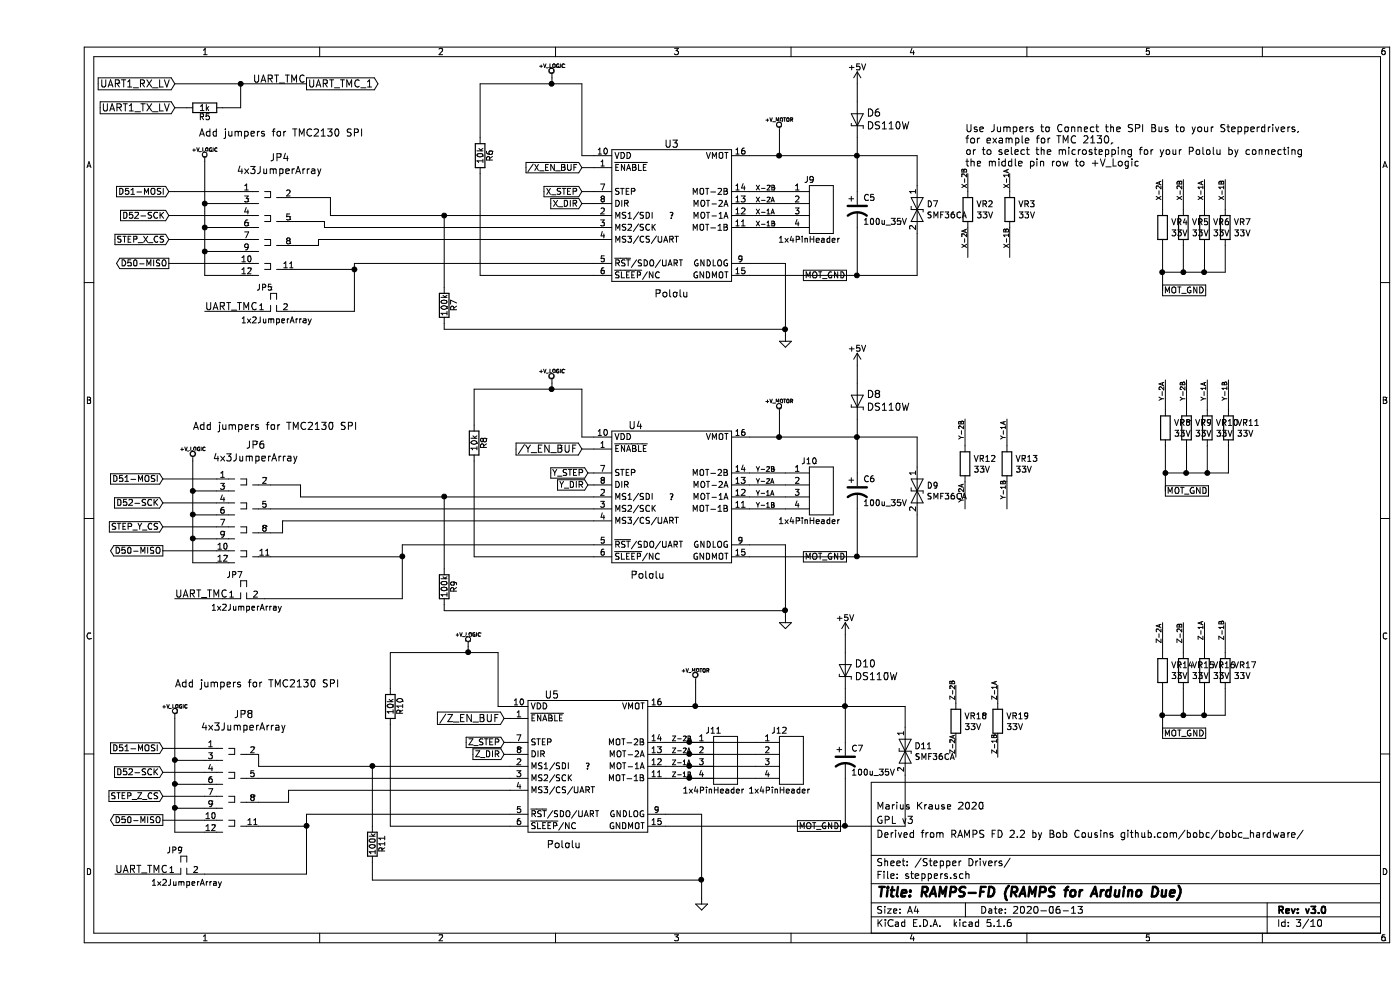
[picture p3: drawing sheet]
EESchema Schematic File Version 4
EELAYER 30 0
EELAYER END
$Descr A4 11693 8268
encoding utf-8
Sheet 3 10
Title "RAMPS-FD (RAMPS for Arduino Due)"
Date "2020-06-13"
Rev "v3.0"
Comp ""
Comment1 "Derived from RAMPS FD 2.2 by Bob Cousins github.com/bobc/bobc_hardware/"
Comment2 "GPL v3"
Comment3 "Marius Krause 2020"
Comment4 ""
$EndDescr
Wire Wire Line
	4300 700  4300 650 
Wire Wire Line
	5250 6500 5450 6500
Connection ~ 5500 5900
Connection ~ 5550 7350
Wire Wire Line
	5550 6800 5550 7350
Connection ~ 6200 3650
Wire Wire Line
	6250 4550 6250 5100
Wire Wire Line
	3400 4150 3400 4750
Connection ~ 6250 2750
Wire Wire Line
	6850 1900 6850 2300
Wire Wire Line
	6850 2300 5950 2300
Wire Wire Line
	6200 3450 6200 3650
Wire Wire Line
	5950 3650 6200 3650
Wire Wire Line
	6250 4150 5950 4150
Wire Wire Line
	6250 3950 5950 3950
Wire Wire Line
	6250 4550 5950 4550
Wire Wire Line
	5950 4050 6250 4050
Wire Wire Line
	5950 4250 6250 4250
Wire Wire Line
	4650 1700 4550 1700
Wire Wire Line
	5950 1900 6250 1900
Wire Wire Line
	5950 1700 6250 1700
Wire Wire Line
	5950 2200 6250 2200
Wire Wire Line
	6250 1600 5950 1600
Wire Wire Line
	6250 1800 5950 1800
Wire Wire Line
	6200 1100 6200 1300
Connection ~ 4300 700 
Wire Wire Line
	4550 1600 4650 1600
Wire Wire Line
	3700 2300 4650 2300
Wire Wire Line
	4650 1300 4550 1300
Wire Wire Line
	4550 1300 4550 700 
Wire Wire Line
	4550 3250 4550 3650
Wire Wire Line
	4550 3650 4650 3650
Wire Wire Line
	3650 4650 4650 4650
Wire Wire Line
	4600 3950 4650 3950
Connection ~ 4300 3250
Wire Wire Line
	4300 3250 4300 3200
Wire Wire Line
	4550 3750 4650 3750
Wire Wire Line
	4650 4050 4600 4050
Wire Wire Line
	5550 6800 5250 6800
Wire Wire Line
	5250 6900 6750 6900
Wire Wire Line
	5250 5900 5500 5900
Wire Wire Line
	5500 5700 5500 5900
Wire Wire Line
	3950 6300 3900 6300
Wire Wire Line
	3900 6000 3950 6000
Wire Wire Line
	3600 5400 3600 5450
Connection ~ 3600 5450
Wire Wire Line
	3900 6200 3950 6200
Wire Wire Line
	3950 5900 3850 5900
Wire Wire Line
	3850 5900 3850 5450
Wire Wire Line
	3850 5450 3600 5450
Wire Wire Line
	6850 1300 6850 1600
Wire Wire Line
	5950 1300 6200 1300
Connection ~ 6200 1300
Wire Wire Line
	6850 3650 6850 3950
Wire Wire Line
	6850 4650 6850 4250
Wire Wire Line
	6750 6900 6750 6500
Wire Wire Line
	6750 5900 6750 6200
Wire Wire Line
	3400 2700 3400 2750
Wire Wire Line
	3400 2750 6250 2750
Wire Wire Line
	6250 2200 6250 2750
Wire Wire Line
	6250 5100 3400 5100
Wire Wire Line
	3400 5100 3400 5050
Connection ~ 6250 5100
Wire Wire Line
	3400 2400 3400 1800
Wire Wire Line
	2800 7200 2800 7350
Wire Wire Line
	2800 6900 2800 6400
Wire Wire Line
	2800 7350 5550 7350
Wire Wire Line
	4550 1400 4650 1400
Text GLabel 3900 6000 0    60   Input ~ 0
/Z_EN_BUF
Text GLabel 4550 3750 0    60   Input ~ 0
/Y_EN_BUF
Text Label 5300 6500 0    40   ~ 0
Z-1B
Text Label 5300 6400 0    40   ~ 0
Z-1A
Text Label 5300 6300 0    40   ~ 0
Z-2A
Text Label 5300 6200 0    40   ~ 0
Z-2B
Text Label 6000 4250 0    40   ~ 0
Y-1B
Text Label 6000 4150 0    40   ~ 0
Y-1A
Text Label 6000 4050 0    40   ~ 0
Y-2A
Text Label 6000 3950 0    40   ~ 0
Y-2B
Text Label 6000 1900 0    40   ~ 0
X-1B
Text Label 6000 1800 0    40   ~ 0
X-1A
Text Label 6000 1700 0    40   ~ 0
X-2A
Text Label 6000 1600 0    40   ~ 0
X-2B
Text GLabel 6350 6900 2    50   UnSpc ~ 0
MOT_GND
Text GLabel 6400 4650 2    50   UnSpc ~ 0
MOT_GND
Text GLabel 6400 2300 2    50   UnSpc ~ 0
MOT_GND
$Comp
L RAMPS-FD:+V_LOGIC #PWR034
U 1 1
P 3600 5400
F 0 "#PWR034" H 3600 5370 30  0001 C CNN
F 1 "+V_LOGIC" H 3600 5500 30  0000 C CNN
F 2 "" H 3600 5400 60  0001 C CNN
F 3 "" H 3600 5400 60  0001 C CNN
	1    3600 5400
	1    0    0    -1  
$EndComp
$Comp
L RAMPS-FD:+V_LOGIC #PWR029
U 1 1
P 4300 3200
F 0 "#PWR029" H 4300 3170 30  0001 C CNN
F 1 "+V_LOGIC" H 4300 3300 30  0000 C CNN
F 2 "" H 4300 3200 60  0001 C CNN
F 3 "" H 4300 3200 60  0001 C CNN
	1    4300 3200
	1    0    0    -1  
$EndComp
$Comp
L RAMPS-FD:+V_LOGIC #PWR023
U 1 1
P 4300 650
F 0 "#PWR023" H 4300 620 30  0001 C CNN
F 1 "+V_LOGIC" H 4300 750 30  0000 C CNN
F 2 "" H 4300 650 60  0001 C CNN
F 3 "" H 4300 650 60  0001 C CNN
	1    4300 650 
	1    0    0    -1  
$EndComp
$Comp
L RAMPS-FD:+V_MOTOR #PWR035
U 1 1
P 5500 5700
F 0 "#PWR035" H 5500 5670 30  0001 C CNN
F 1 "+V_MOTOR" H 5500 5800 30  0000 C CNN
F 2 "" H 5500 5700 60  0001 C CNN
F 3 "" H 5500 5700 60  0001 C CNN
	1    5500 5700
	1    0    0    -1  
$EndComp
$Comp
L RAMPS-FD:+V_MOTOR #PWR030
U 1 1
P 6200 3450
F 0 "#PWR030" H 6200 3420 30  0001 C CNN
F 1 "+V_MOTOR" H 6200 3550 30  0000 C CNN
F 2 "" H 6200 3450 60  0001 C CNN
F 3 "" H 6200 3450 60  0001 C CNN
	1    6200 3450
	1    0    0    -1  
$EndComp
$Comp
L RAMPS-FD:+V_MOTOR #PWR025
U 1 1
P 6200 1100
F 0 "#PWR025" H 6200 1070 30  0001 C CNN
F 1 "+V_MOTOR" H 6200 1200 30  0000 C CNN
F 2 "" H 6200 1100 60  0001 C CNN
F 3 "" H 6200 1100 60  0001 C CNN
	1    6200 1100
	1    0    0    -1  
$EndComp
$Comp
L RAMPS-FD:100k R?
U 1 1
P 2800 7050
AR Path="/50FC333E" Ref="R?"  Part="1" 
AR Path="/50FC2853/50FC333E" Ref="R11"  Part="1" 
F 0 "R11" V 2880 7050 50  0000 C CNN
F 1 "100k" V 2800 7050 50  0000 C CNN
F 2 "RAMPS-FD:R_0603" H 2800 7050 60  0001 C CNN
F 3 "" H 2800 7050 60  0001 C CNN
F 4 "yes" H 0   0   50  0001 C CNN "Fitted"
F 5 "LCSC: C237792" H 0   0   50  0001 C CNN "Ordering"
F 6 "0,003527" H 0   0   50  0001 C CNN "Price (USD)"
	1    2800 7050
	1    0    0    -1  
$EndComp
$Comp
L RAMPS-FD:100k R?
U 1 1
P 3400 4900
AR Path="/50FC3316" Ref="R?"  Part="1" 
AR Path="/50FC2853/50FC3316" Ref="R9"  Part="1" 
F 0 "R9" V 3480 4900 50  0000 C CNN
F 1 "100k" V 3400 4900 50  0000 C CNN
F 2 "RAMPS-FD:R_0603" H 3400 4900 60  0001 C CNN
F 3 "" H 3400 4900 60  0001 C CNN
F 4 "yes" H 0   0   50  0001 C CNN "Fitted"
F 5 "LCSC: C237792" H 0   0   50  0001 C CNN "Ordering"
F 6 "0,003527" H 0   0   50  0001 C CNN "Price (USD)"
	1    3400 4900
	1    0    0    -1  
$EndComp
$Comp
L power:GND #PWR?
U 1 1
P 6250 5150
AR Path="/50FC3315" Ref="#PWR?"  Part="1" 
AR Path="/50FC2853/50FC3315" Ref="#PWR032"  Part="1" 
F 0 "#PWR032" H 6250 5150 30  0001 C CNN
F 1 "GND" H 6250 5080 30  0001 C CNN
F 2 "" H 6250 5150 60  0001 C CNN
F 3 "" H 6250 5150 60  0001 C CNN
	1    6250 5150
	1    0    0    -1  
$EndComp
$Comp
L power:GND #PWR?
U 1 1
P 6250 2800
AR Path="/50FC32E4" Ref="#PWR?"  Part="1" 
AR Path="/50FC2853/50FC32E4" Ref="#PWR027"  Part="1" 
F 0 "#PWR027" H 6250 2800 30  0001 C CNN
F 1 "GND" H 6250 2730 30  0001 C CNN
F 2 "" H 6250 2800 60  0001 C CNN
F 3 "" H 6250 2800 60  0001 C CNN
	1    6250 2800
	1    0    0    -1  
$EndComp
$Comp
L RAMPS-FD:100k R?
U 1 1
P 3400 2550
AR Path="/50FC32C0" Ref="R?"  Part="1" 
AR Path="/50FC2853/50FC32C0" Ref="R7"  Part="1" 
F 0 "R7" V 3480 2550 50  0000 C CNN
F 1 "100k" V 3400 2550 50  0000 C CNN
F 2 "RAMPS-FD:R_0603" H 3400 2550 60  0001 C CNN
F 3 "" H 3400 2550 60  0001 C CNN
F 4 "yes" H 0   0   50  0001 C CNN "Fitted"
F 5 "LCSC: C237792" H 0   0   50  0001 C CNN "Ordering"
F 6 "0,003527" H 0   0   50  0001 C CNN "Price (USD)"
	1    3400 2550
	1    0    0    -1  
$EndComp
$Comp
L RAMPS-FD:100u_35V C?
U 1 1
P 6750 6350
AR Path="/50FC32B3" Ref="C?"  Part="1" 
AR Path="/50FC2853/50FC32B3" Ref="C7"  Part="1" 
F 0 "C7" H 6800 6450 50  0000 L CNN
F 1 "100u_35V" H 6800 6250 50  0000 L CNN
F 2 "RAMPS-FD:CP_Elec_6.3x7.7" H 6750 6350 60  0001 C CNN
F 3 "" H 6750 6350 60  0001 C CNN
F 4 "#100uF #35V #20% " H 6750 6350 50  0001 C CNN "Rating"
F 5 "yes" H 0   0   50  0001 C CNN "Fitted"
F 6 "LCSC: C88675" H 0   0   50  0001 C CNN "Ordering"
F 7 "0,067122" H 0   0   50  0001 C CNN "Price (USD)"
	1    6750 6350
	1    0    0    -1  
$EndComp
$Comp
L RAMPS-FD:100u_35V C?
U 1 1
P 6850 4100
AR Path="/50FC32B0" Ref="C?"  Part="1" 
AR Path="/50FC2853/50FC32B0" Ref="C6"  Part="1" 
F 0 "C6" H 6900 4200 50  0000 L CNN
F 1 "100u_35V" H 6900 4000 50  0000 L CNN
F 2 "RAMPS-FD:CP_Elec_6.3x7.7" H 6850 4100 60  0001 C CNN
F 3 "" H 6850 4100 60  0001 C CNN
F 4 "#100uF #35V #20% " H 6850 4100 50  0001 C CNN "Rating"
F 5 "yes" H 0   0   50  0001 C CNN "Fitted"
F 6 "LCSC: C88675" H 0   0   50  0001 C CNN "Ordering"
F 7 "0,067122" H 0   0   50  0001 C CNN "Price (USD)"
	1    6850 4100
	1    0    0    -1  
$EndComp
$Comp
L RAMPS-FD:100u_35V C?
U 1 1
P 6850 1750
AR Path="/50FC3200" Ref="C?"  Part="1" 
AR Path="/50FC2853/50FC3200" Ref="C5"  Part="1" 
F 0 "C5" H 6900 1850 50  0000 L CNN
F 1 "100u_35V" H 6900 1650 50  0000 L CNN
F 2 "RAMPS-FD:CP_Elec_6.3x7.7" H 6850 1750 60  0001 C CNN
F 3 "" H 6850 1750 60  0001 C CNN
F 4 "#100uF #35V #20% " H 6850 1750 50  0001 C CNN "Rating"
F 5 "yes" H 0   0   50  0001 C CNN "Fitted"
F 6 "LCSC: C88675" H 0   0   50  0001 C CNN "Ordering"
F 7 "0,067122" H 0   0   50  0001 C CNN "Price (USD)"
	1    6850 1750
	1    0    0    -1  
$EndComp
Text GLabel 3900 6300 0    50   Input ~ 0
Z_DIR
Text GLabel 3900 6200 0    50   Input ~ 0
Z_STEP
$Comp
L power:GND #PWR?
U 1 1
P 5550 7500
AR Path="/50FC2B7A" Ref="#PWR?"  Part="1" 
AR Path="/50FC2853/50FC2B7A" Ref="#PWR037"  Part="1" 
F 0 "#PWR037" H 5550 7500 30  0001 C CNN
F 1 "GND" H 5550 7430 30  0001 C CNN
F 2 "" H 5550 7500 60  0001 C CNN
F 3 "" H 5550 7500 60  0001 C CNN
	1    5550 7500
	1    0    0    -1  
$EndComp
Text GLabel 4600 3950 0    50   Input ~ 0
Y_STEP
Text GLabel 4600 4050 0    50   Input ~ 0
Y_DIR
$Comp
L RAMPS-FD:1x4PinHeader J10
U 1 1
P 6450 3950
F 0 "J10" H 6450 4050 50  0000 C CNN
F 1 "1x4PinHeader" H 6450 3550 50  0000 C CNN
F 2 "RAMPS-FD:pin_header_2.54mm_1x4" H 6450 3950 60  0001 C CNN
F 3 "" H 6450 3950 60  0001 C CNN
F 4 "yes" H 0   0   50  0001 C CNN "Fitted"
F 5 "LCSC: C124378" H 0   0   50  0001 C CNN "Ordering"
F 6 "0,024235" H 0   0   50  0001 C CNN "Price (USD)"
	1    6450 3950
	1    0    0    -1  
$EndComp
$Comp
L RAMPS-FD:1x4PinHeader J9
U 1 1
P 6450 1600
F 0 "J9" H 6450 1700 50  0000 C CNN
F 1 "1x4PinHeader" H 6450 1200 50  0000 C CNN
F 2 "RAMPS-FD:pin_header_2.54mm_1x4" H 6450 1600 60  0001 C CNN
F 3 "" H 6450 1600 60  0001 C CNN
F 4 "yes" H 0   0   50  0001 C CNN "Fitted"
F 5 "LCSC: C124378" H 0   0   50  0001 C CNN "Ordering"
F 6 "0,024235" H 0   0   50  0001 C CNN "Price (USD)"
	1    6450 1600
	1    0    0    -1  
$EndComp
Text GLabel 4550 1700 0    50   Input ~ 0
X_DIR
Text GLabel 4550 1600 0    50   Input ~ 0
X_STEP
$Comp
L RAMPS-FD:Pololu U5
U 1 1
P 4600 6400
F 0 "U5" H 4300 7000 60  0000 C CNN
F 1 "Pololu" H 4400 5750 60  0000 C CNN
F 2 "RAMPS-FD:POLOLU" H 4600 6400 60  0001 C CNN
F 3 "" H 4600 6400 60  0001 C CNN
F 4 "?" H 4600 6400 50  0000 C CNN "DriverReference"
F 5 "yes" H 0   0   50  0001 C CNN "Fitted"
F 6 "LCSC: 2x C27438" H 0   0   50  0001 C CNN "Ordering"
F 7 "0,102" H 0   0   50  0001 C CNN "Price (USD)"
	1    4600 6400
	1    0    0    -1  
$EndComp
$Comp
L RAMPS-FD:Pololu U4
U 1 1
P 5300 4150
F 0 "U4" H 5000 4750 60  0000 C CNN
F 1 "Pololu" H 5100 3500 60  0000 C CNN
F 2 "RAMPS-FD:POLOLU" H 5300 4150 60  0001 C CNN
F 3 "" H 5300 4150 60  0001 C CNN
F 4 "?" H 5300 4150 50  0000 C CNN "DriverReference"
F 5 "yes" H 0   0   50  0001 C CNN "Fitted"
F 6 "LCSC: 2x C27438" H 0   0   50  0001 C CNN "Ordering"
F 7 "0,102" H 0   0   50  0001 C CNN "Price (USD)"
	1    5300 4150
	1    0    0    -1  
$EndComp
$Comp
L RAMPS-FD:Pololu U3
U 1 1
P 5300 1800
F 0 "U3" H 5300 2400 60  0000 C CNN
F 1 "Pololu" H 5300 1150 60  0000 C CNN
F 2 "RAMPS-FD:POLOLU" H 5400 1800 60  0001 C CNN
F 3 "" H 5400 1800 60  0000 C CNN
F 4 "?" H 5300 1800 50  0000 C CNN "DriverReference"
F 5 "yes" H 0   0   50  0001 C CNN "Fitted"
F 6 "LCSC: 2x C27438" H 0   0   50  0001 C CNN "Ordering"
F 7 "0,102" H 0   0   50  0001 C CNN "Price (USD)"
	1    5300 1800
	1    0    0    -1  
$EndComp
$Comp
L RAMPS-FD:1x4PinHeader J12
U 1 1
P 6200 6200
F 0 "J12" H 6200 6300 50  0000 C CNN
F 1 "1x4PinHeader" H 6200 5800 50  0000 C CNN
F 2 "RAMPS-FD:pin_header_2.54mm_1x4" H 6200 6200 60  0001 C CNN
F 3 "" H 6200 6200 60  0001 C CNN
F 4 "yes" H 0   0   50  0001 C CNN "Fitted"
F 5 "LCSC: C124378" H 0   0   50  0001 C CNN "Ordering"
F 6 "0,024235" H 0   0   50  0001 C CNN "Price (USD)"
	1    6200 6200
	1    0    0    -1  
$EndComp
Text GLabel 1100 1800 0    50   Input ~ 0
D52-SCK
Text GLabel 1100 2200 0    50   Output ~ 0
D50-MISO
Text GLabel 1100 1600 0    50   Input ~ 0
D51-MOSI
Wire Wire Line
	4550 700  4300 700 
$Comp
L RAMPS-FD:10k R6
U 1 1
P 3700 1300
F 0 "R6" V 3780 1300 50  0000 C CNN
F 1 "10k" V 3700 1300 50  0000 C CNN
F 2 "RAMPS-FD:R_0603" H 3700 1300 60  0001 C CNN
F 3 "" H 3700 1300 60  0001 C CNN
F 4 "yes" H 0   0   50  0001 C CNN "Fitted"
F 5 "LCSC: C238881" H 0   0   50  0001 C CNN "Ordering"
F 6 "0,003395" H 0   0   50  0001 C CNN "Price (USD)"
	1    3700 1300
	1    0    0    -1  
$EndComp
Wire Wire Line
	3700 2300 3700 1450
Wire Wire Line
	3700 1150 3700 700 
Text Notes 1350 1150 0    60   ~ 0
Add jumpers for TMC2130 SPI
Text GLabel 1100 2000 0    50   Input ~ 0
STEP_X_CS
$Comp
L RAMPS-FD:10k R8
U 1 1
P 3650 3700
F 0 "R8" V 3730 3700 50  0000 C CNN
F 1 "10k" V 3650 3700 50  0000 C CNN
F 2 "RAMPS-FD:R_0603" H 3650 3700 60  0001 C CNN
F 3 "" H 3650 3700 60  0001 C CNN
F 4 "yes" H 0   0   50  0001 C CNN "Fitted"
F 5 "LCSC: C238881" H 0   0   50  0001 C CNN "Ordering"
F 6 "0,003395" H 0   0   50  0001 C CNN "Price (USD)"
	1    3650 3700
	1    0    0    -1  
$EndComp
Wire Wire Line
	3650 3550 3650 3250
Wire Wire Line
	3650 3850 3650 4650
Text GLabel 1050 4400 0    50   Input ~ 0
STEP_Y_CS
$Comp
L RAMPS-FD:10k R10
U 1 1
P 2950 5900
F 0 "R10" V 3030 5900 50  0000 C CNN
F 1 "10k" V 2950 5900 50  0000 C CNN
F 2 "RAMPS-FD:R_0603" H 2950 5900 60  0001 C CNN
F 3 "" H 2950 5900 60  0001 C CNN
F 4 "yes" H 0   0   50  0001 C CNN "Fitted"
F 5 "LCSC: C238881" H 0   0   50  0001 C CNN "Ordering"
F 6 "0,003395" H 0   0   50  0001 C CNN "Price (USD)"
	1    2950 5900
	1    0    0    -1  
$EndComp
Wire Wire Line
	2950 5750 2950 5450
Wire Wire Line
	2950 6050 2950 6900
Wire Wire Line
	2950 6900 3950 6900
Text GLabel 1050 6650 0    50   Input ~ 0
STEP_Z_CS
Text GLabel 1050 4200 0    50   Input ~ 0
D52-SCK
Text GLabel 1050 4600 0    50   Output ~ 0
D50-MISO
Text GLabel 1050 4000 0    50   Input ~ 0
D51-MOSI
Text Notes 1300 3600 0    60   ~ 0
Add jumpers for TMC2130 SPI
Text GLabel 1050 6450 0    50   Input ~ 0
D52-SCK
Text GLabel 1050 6850 0    50   Output ~ 0
D50-MISO
Text GLabel 1050 6250 0    50   Input ~ 0
D51-MOSI
Text Notes 1150 5750 0    60   ~ 0
Add jumpers for TMC2130 SPI
Wire Wire Line
	2800 6400 3950 6400
Wire Wire Line
	5500 5900 6750 5900
Wire Wire Line
	5550 7350 5550 7500
Wire Wire Line
	3400 4150 4650 4150
Wire Wire Line
	6250 2750 6250 2800
Wire Wire Line
	4300 3250 4550 3250
Wire Wire Line
	6200 1300 6850 1300
Wire Wire Line
	6250 5100 6250 5150
Wire Wire Line
	3400 1800 4650 1800
Text GLabel 4550 1400 0    50   Input ~ 0
/X_EN_BUF
Wire Wire Line
	3700 700  4300 700 
Wire Wire Line
	3650 3250 4300 3250
Wire Wire Line
	2950 5450 3600 5450
Text Notes 7750 1400 0    60   ~ 0
Use Jumpers to Connect the SPI Bus to your Stepperdrivers, \nfor example for TMC 2130, \nor to select the microstepping for your Pololu by connecting \nthe middle pin row to +V_Logic 
$Comp
L RAMPS-FD:4x3JumperArray JP4
U 1 1
P 1800 1600
F 0 "JP4" H 2025 1887 60  0000 C CNN
F 1 "4x3JumperArray" H 2025 1781 60  0000 C CNN
F 2 "RAMPS-FD:4x3_2.54mm_Header" H 1800 1700 60  0001 C CNN
F 3 "" H 1800 1700 60  0001 C CNN
F 4 "yes" H 0   0   50  0001 C CNN "Fitted"
F 5 "LCSC: 1x C124386 1xC124378" H 0   0   50  0001 C CNN "Ordering"
F 6 "0,024235 + 0,039494" H 0   0   50  0001 C CNN "Price (USD)"
	1    1800 1600
	1    0    0    -1  
$EndComp
$Comp
L RAMPS-FD:4x3JumperArray JP6
U 1 1
P 1600 4000
F 0 "JP6" H 1825 4287 60  0000 C CNN
F 1 "4x3JumperArray" H 1825 4181 60  0000 C CNN
F 2 "RAMPS-FD:4x3_2.54mm_Header" H 1600 4100 60  0001 C CNN
F 3 "" H 1600 4100 60  0001 C CNN
F 4 "yes" H 0   0   50  0001 C CNN "Fitted"
F 5 "LCSC: 1x C124386 1xC124378" H 0   0   50  0001 C CNN "Ordering"
F 6 "0,024235 + 0,039494" H 0   0   50  0001 C CNN "Price (USD)"
	1    1600 4000
	1    0    0    -1  
$EndComp
$Comp
L RAMPS-FD:4x3JumperArray JP8
U 1 1
P 1500 6250
F 0 "JP8" H 1725 6537 60  0000 C CNN
F 1 "4x3JumperArray" H 1725 6431 60  0000 C CNN
F 2 "RAMPS-FD:4x3_2.54mm_Header" H 1500 6350 60  0001 C CNN
F 3 "" H 1500 6350 60  0001 C CNN
F 4 "yes" H 0   0   50  0001 C CNN "Fitted"
F 5 "LCSC: 1x C124386 1xC124378" H 0   0   50  0001 C CNN "Ordering"
F 6 "0,024235 + 0,039494" H 0   0   50  0001 C CNN "Price (USD)"
	1    1500 6250
	1    0    0    -1  
$EndComp
$Comp
L RAMPS-FD:+V_LOGIC #PWR026
U 1 1
P 1400 1350
F 0 "#PWR026" H 1400 1320 30  0001 C CNN
F 1 "+V_LOGIC" H 1400 1450 30  0000 C CNN
F 2 "" H 1400 1350 60  0001 C CNN
F 3 "" H 1400 1350 60  0001 C CNN
	1    1400 1350
	1    0    0    -1  
$EndComp
Wire Wire Line
	1400 1350 1400 1700
Wire Wire Line
	1400 1700 1700 1700
Wire Wire Line
	1400 1700 1400 1900
Wire Wire Line
	1400 1900 1700 1900
Connection ~ 1400 1700
Wire Wire Line
	1400 1900 1400 2100
Wire Wire Line
	1400 2100 1700 2100
Connection ~ 1400 1900
Wire Wire Line
	1400 2100 1400 2300
Wire Wire Line
	1400 2300 1700 2300
Connection ~ 1400 2100
Wire Wire Line
	1700 2200 1100 2200
Wire Wire Line
	1700 2000 1100 2000
Wire Wire Line
	1700 1800 1100 1800
Wire Wire Line
	1700 1600 1100 1600
Wire Wire Line
	2450 1650 2450 1800
Wire Wire Line
	2400 1850 2400 1900
Wire Wire Line
	2350 2050 2350 2000
Wire Wire Line
	2650 2250 2650 2200
$Comp
L RAMPS-FD:DS110W D6
U 1 1
P 6850 1050
F 0 "D6" V 6953 971 60  0000 R CNN
F 1 "DS110W" V 6847 971 60  0000 R CNN
F 2 "RAMPS-FD:D_SOD-123F" H 6850 1150 60  0001 C CNN
F 3 "https://datasheet.lcsc.com/szlcsc/1805300419_Shandong-Jingdao-Microelectronics-DS110W_C123900.pdf" H 6850 1150 60  0001 C CNN
F 4 "#100V #1A #850mV" H 6850 1050 50  0001 C CNN "Values"
F 5 "yes" H 6850 1050 50  0001 C CNN "Fitted"
F 6 "LCSC: C169527" H 6850 1050 50  0001 C CNN "Ordering"
F 7 "0,084347" H 6850 1050 50  0001 C CNN "Price (USD)"
	1    6850 1050
	0    -1   -1   0   
$EndComp
$Comp
L RAMPS-FD:1x2JumperArray JP5
U 1 1
P 1950 2600
F 0 "JP5" H 1900 2800 50  0000 C CNN
F 1 "1x2JumperArray" H 2000 2500 50  0000 C BNN
F 2 "RAMPS-FD:PinHeader_1x02_P2.54mm_Vertical" H 2000 2600 50  0001 C CNN
F 3 "~" H 2000 2600 50  0001 C CNN
F 4 "yes" H 0   0   50  0001 C CNN "Fitted"
F 5 "LCSC: C124375" H 0   0   50  0001 C CNN "Ordering"
F 6 "0,015147" H 0   0   50  0001 C CNN "Price (USD)"
	1    1950 2600
	1    0    0    -1  
$EndComp
Connection ~ 2650 2250
Text GLabel 1150 700  0    60   Input ~ 0
UART1_RX_LV
Wire Wire Line
	1550 900  1700 900 
Wire Wire Line
	1700 900  1700 700 
Text GLabel 1150 900  0    60   Input ~ 0
UART1_TX_LV
Wire Wire Line
	1150 700  1700 700 
Wire Wire Line
	1150 900  1250 900 
Wire Wire Line
	2650 2250 2650 2600
$Comp
L power:+5V #PWR?
U 1 1
P 6850 700
AR Path="/5239FE5C/5E9D9C1B" Ref="#PWR?"  Part="1" 
AR Path="/50FC2853/5E9D9C1B" Ref="#PWR024"  Part="1" 
F 0 "#PWR024" H 6850 550 50  0001 C CNN
F 1 "+5V" H 6850 840 50  0000 C CNN
F 2 "" H 6850 700 50  0000 C CNN
F 3 "" H 6850 700 50  0000 C CNN
	1    6850 700 
	1    0    0    -1  
$EndComp
Wire Wire Line
	6850 700  6850 850 
Wire Wire Line
	6850 1150 6850 1300
Connection ~ 6850 1300
Wire Wire Line
	2150 1650 2450 1650
Wire Wire Line
	2150 1850 2400 1850
Wire Wire Line
	2150 2050 2350 2050
Wire Wire Line
	2150 2250 2650 2250
Connection ~ 1700 700 
Wire Wire Line
	2150 2600 2650 2600
$Comp
L RAMPS-FD:DS110W D8
U 1 1
P 6850 3400
F 0 "D8" V 6953 3321 60  0000 R CNN
F 1 "DS110W" V 6847 3321 60  0000 R CNN
F 2 "RAMPS-FD:D_SOD-123F" H 6850 3500 60  0001 C CNN
F 3 "https://datasheet.lcsc.com/szlcsc/1805300419_Shandong-Jingdao-Microelectronics-DS110W_C123900.pdf" H 6850 3500 60  0001 C CNN
F 4 "#100V #1A #850mV" H 6850 3400 50  0001 C CNN "Values"
F 5 "yes" H 0   0   50  0001 C CNN "Fitted"
F 6 "LCSC: C169527" H 0   0   50  0001 C CNN "Ordering"
F 7 "0,084347" H 0   0   50  0001 C CNN "Price (USD)"
	1    6850 3400
	0    -1   -1   0   
$EndComp
$Comp
L power:+5V #PWR?
U 1 1
P 6850 3050
AR Path="/5239FE5C/5EA9FA8E" Ref="#PWR?"  Part="1" 
AR Path="/50FC2853/5EA9FA8E" Ref="#PWR028"  Part="1" 
F 0 "#PWR028" H 6850 2900 50  0001 C CNN
F 1 "+5V" H 6850 3190 50  0000 C CNN
F 2 "" H 6850 3050 50  0000 C CNN
F 3 "" H 6850 3050 50  0000 C CNN
	1    6850 3050
	1    0    0    -1  
$EndComp
Wire Wire Line
	6850 3050 6850 3200
Wire Wire Line
	6850 3500 6850 3650
$Comp
L RAMPS-FD:DS110W D10
U 1 1
P 6750 5650
F 0 "D10" V 6853 5571 60  0000 R CNN
F 1 "DS110W" V 6747 5571 60  0000 R CNN
F 2 "RAMPS-FD:D_SOD-123F" H 6750 5750 60  0001 C CNN
F 3 "https://datasheet.lcsc.com/szlcsc/1805300419_Shandong-Jingdao-Microelectronics-DS110W_C123900.pdf" H 6750 5750 60  0001 C CNN
F 4 "#100V #1A #850mV" H 6750 5650 50  0001 C CNN "Values"
F 5 "yes" H 0   0   50  0001 C CNN "Fitted"
F 6 "LCSC: C169527" H 0   0   50  0001 C CNN "Ordering"
F 7 "0,084347" H 0   0   50  0001 C CNN "Price (USD)"
	1    6750 5650
	0    -1   -1   0   
$EndComp
$Comp
L power:+5V #PWR?
U 1 1
P 6750 5300
AR Path="/5239FE5C/5EAB3314" Ref="#PWR?"  Part="1" 
AR Path="/50FC2853/5EAB3314" Ref="#PWR033"  Part="1" 
F 0 "#PWR033" H 6750 5150 50  0001 C CNN
F 1 "+5V" H 6750 5440 50  0000 C CNN
F 2 "" H 6750 5300 50  0000 C CNN
F 3 "" H 6750 5300 50  0000 C CNN
	1    6750 5300
	1    0    0    -1  
$EndComp
Wire Wire Line
	6750 5300 6750 5450
Wire Wire Line
	6750 5750 6750 5900
Text Label 1800 700  0    60   ~ 0
UART_TMC
Wire Wire Line
	1800 2600 1400 2600
Wire Wire Line
	1700 700  2250 700 
Text GLabel 2250 700  2    60   Output ~ 0
UART_TMC_1
Text Label 1400 2600 0    60   ~ 0
UART_TMC
Wire Wire Line
	1950 4050 2200 4050
Wire Wire Line
	2200 4050 2200 4150
Wire Wire Line
	2050 4350 2050 4450
Wire Wire Line
	2050 4450 1950 4450
Wire Wire Line
	3050 4650 3050 4550
$Comp
L RAMPS-FD:1x2JumperArray JP7
U 1 1
P 1700 5000
F 0 "JP7" H 1650 5200 50  0000 C CNN
F 1 "1x2JumperArray" H 1750 4900 50  0000 C BNN
F 2 "RAMPS-FD:PinHeader_1x02_P2.54mm_Vertical" H 1750 5000 50  0001 C CNN
F 3 "~" H 1750 5000 50  0001 C CNN
F 4 "yes" H 0   0   50  0001 C CNN "Fitted"
F 5 "LCSC: C124375" H 0   0   50  0001 C CNN "Ordering"
F 6 "0,015147" H 0   0   50  0001 C CNN "Price (USD)"
	1    1700 5000
	1    0    0    -1  
$EndComp
Wire Wire Line
	1550 5000 1150 5000
Text Label 1150 5000 0    60   ~ 0
UART_TMC
Wire Wire Line
	3050 5000 3050 4650
Wire Wire Line
	1900 5000 3050 5000
Connection ~ 3050 4650
Wire Wire Line
	1050 4000 1500 4000
Wire Wire Line
	1050 4200 1500 4200
Wire Wire Line
	1050 4400 1500 4400
Wire Wire Line
	1050 4600 1500 4600
Wire Wire Line
	1500 4700 1300 4700
Wire Wire Line
	1300 4700 1300 4500
Wire Wire Line
	1500 4100 1300 4100
Connection ~ 1300 4100
Wire Wire Line
	1300 4100 1300 3850
Wire Wire Line
	1500 4300 1300 4300
Connection ~ 1300 4300
Wire Wire Line
	1300 4300 1300 4100
Wire Wire Line
	1500 4500 1300 4500
Connection ~ 1300 4500
Wire Wire Line
	1300 4500 1300 4300
$Comp
L RAMPS-FD:+V_LOGIC #PWR031
U 1 1
P 1300 3850
F 0 "#PWR031" H 1300 3820 30  0001 C CNN
F 1 "+V_LOGIC" H 1300 3950 30  0000 C CNN
F 2 "" H 1300 3850 60  0001 C CNN
F 3 "" H 1300 3850 60  0001 C CNN
	1    1300 3850
	1    0    0    -1  
$EndComp
$Comp
L RAMPS-FD:+V_LOGIC #PWR036
U 1 1
P 1150 6000
F 0 "#PWR036" H 1150 5970 30  0001 C CNN
F 1 "+V_LOGIC" H 1150 6100 30  0000 C CNN
F 2 "" H 1150 6000 60  0001 C CNN
F 3 "" H 1150 6000 60  0001 C CNN
	1    1150 6000
	1    0    0    -1  
$EndComp
Wire Wire Line
	1400 6250 1050 6250
Wire Wire Line
	1050 6450 1400 6450
Wire Wire Line
	1050 6650 1400 6650
Wire Wire Line
	1050 6850 1400 6850
Wire Wire Line
	1150 6950 1150 6750
Wire Wire Line
	1150 6950 1400 6950
Wire Wire Line
	1400 6350 1150 6350
Connection ~ 1150 6350
Wire Wire Line
	1150 6350 1150 6000
Wire Wire Line
	1400 6550 1150 6550
Connection ~ 1150 6550
Wire Wire Line
	1150 6550 1150 6350
Wire Wire Line
	1400 6750 1150 6750
Connection ~ 1150 6750
Wire Wire Line
	1150 6750 1150 6550
Wire Wire Line
	1850 6900 2250 6900
Wire Wire Line
	2250 6900 2250 6800
Wire Wire Line
	2100 6700 2100 6600
Wire Wire Line
	1850 6400 1850 6300
Wire Wire Line
	1850 6700 2100 6700
$Comp
L RAMPS-FD:1x2JumperArray JP9
U 1 1
P 1200 7300
F 0 "JP9" H 1150 7500 50  0000 C CNN
F 1 "1x2JumperArray" H 1250 7200 50  0000 C BNN
F 2 "RAMPS-FD:PinHeader_1x02_P2.54mm_Vertical" H 1250 7300 50  0001 C CNN
F 3 "~" H 1250 7300 50  0001 C CNN
F 4 "yes" H 0   0   50  0001 C CNN "Fitted"
F 5 "LCSC: C124375" H 0   0   50  0001 C CNN "Ordering"
F 6 "0,015147" H 0   0   50  0001 C CNN "Price (USD)"
	1    1200 7300
	1    0    0    -1  
$EndComp
Wire Wire Line
	1050 7300 650  7300
Text Label 650  7300 0    60   ~ 0
UART_TMC
Wire Wire Line
	1400 7300 2250 7300
Wire Wire Line
	2250 7300 2250 6900
Connection ~ 2250 6900
Connection ~ 6750 5900
Connection ~ 6850 3650
Wire Wire Line
	3950 6800 2250 6800
Wire Wire Line
	3950 6600 2100 6600
Wire Wire Line
	3950 6500 1850 6500
Wire Wire Line
	2800 6400 1850 6400
Connection ~ 2800 6400
Wire Wire Line
	4650 4550 3050 4550
Wire Wire Line
	4650 4350 2050 4350
Wire Wire Line
	4650 4250 1950 4250
Wire Wire Line
	2200 4150 3400 4150
Connection ~ 3400 4150
Wire Wire Line
	4650 2200 2650 2200
Wire Wire Line
	2350 2000 4650 2000
Wire Wire Line
	4650 1900 2400 1900
Wire Wire Line
	2450 1800 3400 1800
Connection ~ 3400 1800
Wire Wire Line
	1950 4650 3050 4650
$Comp
L RAMPS-FD:1k R5
U 1 1
P 1400 900
F 0 "R5" V 1475 900 50  0000 C CNN
F 1 "1k" V 1400 900 50  0000 C CNN
F 2 "RAMPS-FD:R_0603" V 1330 900 50  0001 C CNN
F 3 "" H 1400 900 50  0001 C CNN
F 4 "yes" H 0   0   50  0001 C CNN "Fitted"
F 5 "LCSC: C328340" H 0   0   50  0001 C CNN "Ordering"
F 6 "0,003087" H 0   0   50  0001 C CNN "Price (USD)"
	1    1400 900 
	0    1    1    0   
$EndComp
Wire Wire Line
	5250 6400 5450 6400
Wire Wire Line
	5250 6300 5450 6300
$Comp
L RAMPS-FD:1x4PinHeader J11
U 1 1
P 5650 6200
F 0 "J11" H 5650 6300 50  0000 C CNN
F 1 "1x4PinHeader" H 5650 5800 50  0000 C CNN
F 2 "RAMPS-FD:pin_header_2.54mm_1x4" H 5650 6200 60  0001 C CNN
F 3 "" H 5650 6200 60  0001 C CNN
F 4 "yes" H 0   0   50  0001 C CNN "Fitted"
F 5 "LCSC: C124378" H 0   0   50  0001 C CNN "Ordering"
F 6 "0,024235" H 0   0   50  0001 C CNN "Price (USD)"
	1    5650 6200
	1    0    0    -1  
$EndComp
Wire Wire Line
	5250 6200 5450 6200
Connection ~ 5450 6200
Wire Wire Line
	5450 6200 6000 6200
Wire Wire Line
	5450 6300 6000 6300
Connection ~ 5450 6300
Wire Wire Line
	5450 6400 6000 6400
Connection ~ 5450 6400
Wire Wire Line
	5450 6500 6000 6500
Connection ~ 5450 6500
$Comp
L RAMPS-FD:33V VR2
U 1 1
P 7775 1750
F 0 "VR2" H 7845 1796 50  0000 L CNN
F 1 "33V" H 7845 1705 50  0000 L CNN
F 2 "RAMPS-FD:R_0603" V 7705 1750 50  0001 C CNN
F 3 "" H 7775 1750 50  0001 C CNN
F 4 "LCSC: C336820" H 7775 1750 60  0001 C CNN "Ordering"
F 5 "0,08" H 7775 1750 50  0001 C CNN "Price (USD)"
F 6 "yes" H 7775 1750 50  0001 C CNN "Fitted"
	1    7775 1750
	1    0    0    -1  
$EndComp
$Comp
L RAMPS-FD:33V VR3
U 1 1
P 8125 1750
F 0 "VR3" H 8195 1796 50  0000 L CNN
F 1 "33V" H 8195 1705 50  0000 L CNN
F 2 "RAMPS-FD:R_0603" V 8055 1750 50  0001 C CNN
F 3 "" H 8125 1750 50  0001 C CNN
F 4 "LCSC: C336820" H 8125 1750 60  0001 C CNN "Ordering"
F 5 "0,08" H 8125 1750 50  0001 C CNN "Price (USD)"
F 6 "yes" H 8125 1750 50  0001 C CNN "Fitted"
	1    8125 1750
	1    0    0    -1  
$EndComp
$Comp
L RAMPS-FD:33V VR12
U 1 1
P 7750 3875
F 0 "VR12" H 7820 3921 50  0000 L CNN
F 1 "33V" H 7820 3830 50  0000 L CNN
F 2 "RAMPS-FD:R_0603" V 7680 3875 50  0001 C CNN
F 3 "" H 7750 3875 50  0001 C CNN
F 4 "LCSC: C336820" H 7750 3875 60  0001 C CNN "Ordering"
F 5 "0,08" H 7750 3875 50  0001 C CNN "Price (USD)"
F 6 "yes" H 7750 3875 50  0001 C CNN "Fitted"
	1    7750 3875
	1    0    0    -1  
$EndComp
$Comp
L RAMPS-FD:33V VR13
U 1 1
P 8100 3875
F 0 "VR13" H 8170 3921 50  0000 L CNN
F 1 "33V" H 8170 3830 50  0000 L CNN
F 2 "RAMPS-FD:R_0603" V 8030 3875 50  0001 C CNN
F 3 "" H 8100 3875 50  0001 C CNN
F 4 "LCSC: C336820" H 8100 3875 60  0001 C CNN "Ordering"
F 5 "0,08" H 8100 3875 50  0001 C CNN "Price (USD)"
F 6 "yes" H 8100 3875 50  0001 C CNN "Fitted"
	1    8100 3875
	1    0    0    -1  
$EndComp
$Comp
L RAMPS-FD:33V VR18
U 1 1
P 7675 6025
F 0 "VR18" H 7745 6071 50  0000 L CNN
F 1 "33V" H 7745 5980 50  0000 L CNN
F 2 "RAMPS-FD:R_0603" V 7605 6025 50  0001 C CNN
F 3 "" H 7675 6025 50  0001 C CNN
F 4 "LCSC: C336820" H 7675 6025 60  0001 C CNN "Ordering"
F 5 "0,08" H 7675 6025 50  0001 C CNN "Price (USD)"
F 6 "yes" H 7675 6025 50  0001 C CNN "Fitted"
	1    7675 6025
	1    0    0    -1  
$EndComp
$Comp
L RAMPS-FD:33V VR19
U 1 1
P 8025 6025
F 0 "VR19" H 8095 6071 50  0000 L CNN
F 1 "33V" H 8095 5980 50  0000 L CNN
F 2 "RAMPS-FD:R_0603" V 7955 6025 50  0001 C CNN
F 3 "" H 8025 6025 50  0001 C CNN
F 4 "LCSC: C336820" H 8025 6025 60  0001 C CNN "Ordering"
F 5 "0,08" H 8025 6025 50  0001 C CNN "Price (USD)"
F 6 "yes" H 8025 6025 50  0001 C CNN "Fitted"
	1    8025 6025
	1    0    0    -1  
$EndComp
Wire Wire Line
	7675 5875 7675 5725
Wire Wire Line
	7675 6175 7675 6325
Wire Wire Line
	8025 5875 8025 5725
Wire Wire Line
	8025 6175 8025 6325
Text Label 7675 5850 1    40   ~ 0
Z-2B
Text Label 7675 6300 1    40   ~ 0
Z-2A
Text Label 8025 5850 1    40   ~ 0
Z-1A
Text Label 8025 6300 1    40   ~ 0
Z-1B
Wire Wire Line
	7750 3725 7750 3500
Wire Wire Line
	8100 3725 8100 3500
Wire Wire Line
	7750 4025 7750 4250
Wire Wire Line
	8100 4025 8100 4250
Text Label 7750 3675 1    40   ~ 0
Y-2B
Text Label 7750 4200 1    40   ~ 0
Y-2A
Text Label 8100 3675 1    40   ~ 0
Y-1A
Text Label 8100 4175 1    40   ~ 0
Y-1B
Wire Wire Line
	7775 1600 7775 1450
Wire Wire Line
	8125 1600 8125 1450
Wire Wire Line
	7775 1900 7775 2150
Wire Wire Line
	8125 1900 8125 2150
Text Label 7775 1575 1    40   ~ 0
X-2B
Text Label 7775 2075 1    40   ~ 0
X-2A
Text Label 8125 1575 1    40   ~ 0
X-1A
Text Label 8125 2075 1    40   ~ 0
X-1B
$Comp
L RAMPS-FD:33V VR4
U 1 1
P 9400 1900
F 0 "VR4" H 9470 1946 50  0000 L CNN
F 1 "33V" H 9470 1855 50  0000 L CNN
F 2 "RAMPS-FD:R_0603" V 9330 1900 50  0001 C CNN
F 3 "" H 9400 1900 50  0001 C CNN
F 4 "LCSC: C336820" H 9400 1900 60  0001 C CNN "Ordering"
F 5 "0,08" H 9400 1900 50  0001 C CNN "Price (USD)"
F 6 "yes" H 9400 1900 50  0001 C CNN "Fitted"
	1    9400 1900
	1    0    0    -1  
$EndComp
$Comp
L RAMPS-FD:33V VR6
U 1 1
P 9750 1900
F 0 "VR6" H 9820 1946 50  0000 L CNN
F 1 "33V" H 9820 1855 50  0000 L CNN
F 2 "RAMPS-FD:R_0603" V 9680 1900 50  0001 C CNN
F 3 "" H 9750 1900 50  0001 C CNN
F 4 "LCSC: C336820" H 9750 1900 60  0001 C CNN "Ordering"
F 5 "0,08" H 9750 1900 50  0001 C CNN "Price (USD)"
F 6 "yes" H 9750 1900 50  0001 C CNN "Fitted"
	1    9750 1900
	1    0    0    -1  
$EndComp
$Comp
L RAMPS-FD:33V VR5
U 1 1
P 9575 1900
F 0 "VR5" H 9645 1946 50  0000 L CNN
F 1 "33V" H 9645 1855 50  0000 L CNN
F 2 "RAMPS-FD:R_0603" V 9505 1900 50  0001 C CNN
F 3 "" H 9575 1900 50  0001 C CNN
F 4 "LCSC: C336820" H 9575 1900 60  0001 C CNN "Ordering"
F 5 "0,08" H 9575 1900 50  0001 C CNN "Price (USD)"
F 6 "yes" H 9575 1900 50  0001 C CNN "Fitted"
	1    9575 1900
	1    0    0    -1  
$EndComp
$Comp
L RAMPS-FD:33V VR7
U 1 1
P 9925 1900
F 0 "VR7" H 9995 1946 50  0000 L CNN
F 1 "33V" H 9995 1855 50  0000 L CNN
F 2 "RAMPS-FD:R_0603" V 9855 1900 50  0001 C CNN
F 3 "" H 9925 1900 50  0001 C CNN
F 4 "LCSC: C336820" H 9925 1900 60  0001 C CNN "Ordering"
F 5 "0,08" H 9925 1900 50  0001 C CNN "Price (USD)"
F 6 "yes" H 9925 1900 50  0001 C CNN "Fitted"
	1    9925 1900
	1    0    0    -1  
$EndComp
Wire Wire Line
	9400 2050 9400 2275
Wire Wire Line
	9925 2275 9925 2050
Connection ~ 9400 2275
Wire Wire Line
	9400 2275 9400 2425
Wire Wire Line
	9750 2050 9750 2275
Wire Wire Line
	9400 2275 9575 2275
Connection ~ 9750 2275
Wire Wire Line
	9750 2275 9925 2275
Wire Wire Line
	9575 2050 9575 2275
Connection ~ 9575 2275
Wire Wire Line
	9575 2275 9750 2275
Wire Wire Line
	9400 1750 9400 1500
Wire Wire Line
	9575 1750 9575 1500
Wire Wire Line
	9750 1750 9750 1500
Wire Wire Line
	9925 1750 9925 1500
Text GLabel 9400 2425 2    50   UnSpc ~ 0
MOT_GND
$Comp
L RAMPS-FD:33V VR8
U 1 1
P 9425 3575
F 0 "VR8" H 9495 3621 50  0000 L CNN
F 1 "33V" H 9495 3530 50  0000 L CNN
F 2 "RAMPS-FD:R_0603" V 9355 3575 50  0001 C CNN
F 3 "" H 9425 3575 50  0001 C CNN
F 4 "LCSC: C336820" H 9425 3575 60  0001 C CNN "Ordering"
F 5 "0,08" H 9425 3575 50  0001 C CNN "Price (USD)"
F 6 "yes" H 9425 3575 50  0001 C CNN "Fitted"
	1    9425 3575
	1    0    0    -1  
$EndComp
$Comp
L RAMPS-FD:33V VR10
U 1 1
P 9775 3575
F 0 "VR10" H 9845 3621 50  0000 L CNN
F 1 "33V" H 9845 3530 50  0000 L CNN
F 2 "RAMPS-FD:R_0603" V 9705 3575 50  0001 C CNN
F 3 "" H 9775 3575 50  0001 C CNN
F 4 "LCSC: C336820" H 9775 3575 60  0001 C CNN "Ordering"
F 5 "0,08" H 9775 3575 50  0001 C CNN "Price (USD)"
F 6 "yes" H 9775 3575 50  0001 C CNN "Fitted"
	1    9775 3575
	1    0    0    -1  
$EndComp
$Comp
L RAMPS-FD:33V VR9
U 1 1
P 9600 3575
F 0 "VR9" H 9670 3621 50  0000 L CNN
F 1 "33V" H 9670 3530 50  0000 L CNN
F 2 "RAMPS-FD:R_0603" V 9530 3575 50  0001 C CNN
F 3 "" H 9600 3575 50  0001 C CNN
F 4 "LCSC: C336820" H 9600 3575 60  0001 C CNN "Ordering"
F 5 "0,08" H 9600 3575 50  0001 C CNN "Price (USD)"
F 6 "yes" H 9600 3575 50  0001 C CNN "Fitted"
	1    9600 3575
	1    0    0    -1  
$EndComp
$Comp
L RAMPS-FD:33V VR11
U 1 1
P 9950 3575
F 0 "VR11" H 10020 3621 50  0000 L CNN
F 1 "33V" H 10020 3530 50  0000 L CNN
F 2 "RAMPS-FD:R_0603" V 9880 3575 50  0001 C CNN
F 3 "" H 9950 3575 50  0001 C CNN
F 4 "LCSC: C336820" H 9950 3575 60  0001 C CNN "Ordering"
F 5 "0,08" H 9950 3575 50  0001 C CNN "Price (USD)"
F 6 "yes" H 9950 3575 50  0001 C CNN "Fitted"
	1    9950 3575
	1    0    0    -1  
$EndComp
Wire Wire Line
	9425 3725 9425 3950
Wire Wire Line
	9950 3950 9950 3725
Connection ~ 9425 3950
Wire Wire Line
	9425 3950 9425 4100
Wire Wire Line
	9775 3725 9775 3950
Wire Wire Line
	9425 3950 9600 3950
Connection ~ 9775 3950
Wire Wire Line
	9775 3950 9950 3950
Wire Wire Line
	9600 3725 9600 3950
Connection ~ 9600 3950
Wire Wire Line
	9600 3950 9775 3950
Wire Wire Line
	9425 3425 9425 3175
Wire Wire Line
	9600 3425 9600 3175
Wire Wire Line
	9775 3425 9775 3175
Wire Wire Line
	9950 3425 9950 3175
Text GLabel 9425 4100 2    50   UnSpc ~ 0
MOT_GND
$Comp
L RAMPS-FD:33V VR14
U 1 1
P 9400 5600
F 0 "VR14" H 9470 5646 50  0000 L CNN
F 1 "33V" H 9470 5555 50  0000 L CNN
F 2 "RAMPS-FD:R_0603" V 9330 5600 50  0001 C CNN
F 3 "" H 9400 5600 50  0001 C CNN
F 4 "LCSC: C336820" H 9400 5600 60  0001 C CNN "Ordering"
F 5 "0,08" H 9400 5600 50  0001 C CNN "Price (USD)"
F 6 "yes" H 9400 5600 50  0001 C CNN "Fitted"
	1    9400 5600
	1    0    0    -1  
$EndComp
$Comp
L RAMPS-FD:33V VR16
U 1 1
P 9750 5600
F 0 "VR16" H 9820 5646 50  0000 L CNN
F 1 "33V" H 9820 5555 50  0000 L CNN
F 2 "RAMPS-FD:R_0603" V 9680 5600 50  0001 C CNN
F 3 "" H 9750 5600 50  0001 C CNN
F 4 "LCSC: C336820" H 9750 5600 60  0001 C CNN "Ordering"
F 5 "0,08" H 9750 5600 50  0001 C CNN "Price (USD)"
F 6 "yes" H 9750 5600 50  0001 C CNN "Fitted"
	1    9750 5600
	1    0    0    -1  
$EndComp
$Comp
L RAMPS-FD:33V VR15
U 1 1
P 9575 5600
F 0 "VR15" H 9645 5646 50  0000 L CNN
F 1 "33V" H 9645 5555 50  0000 L CNN
F 2 "RAMPS-FD:R_0603" V 9505 5600 50  0001 C CNN
F 3 "" H 9575 5600 50  0001 C CNN
F 4 "LCSC: C336820" H 9575 5600 60  0001 C CNN "Ordering"
F 5 "0,08" H 9575 5600 50  0001 C CNN "Price (USD)"
F 6 "yes" H 9575 5600 50  0001 C CNN "Fitted"
	1    9575 5600
	1    0    0    -1  
$EndComp
$Comp
L RAMPS-FD:33V VR17
U 1 1
P 9925 5600
F 0 "VR17" H 9995 5646 50  0000 L CNN
F 1 "33V" H 9995 5555 50  0000 L CNN
F 2 "RAMPS-FD:R_0603" V 9855 5600 50  0001 C CNN
F 3 "" H 9925 5600 50  0001 C CNN
F 4 "LCSC: C336820" H 9925 5600 60  0001 C CNN "Ordering"
F 5 "0,08" H 9925 5600 50  0001 C CNN "Price (USD)"
F 6 "yes" H 9925 5600 50  0001 C CNN "Fitted"
	1    9925 5600
	1    0    0    -1  
$EndComp
Wire Wire Line
	9400 5750 9400 5975
Wire Wire Line
	9925 5975 9925 5750
Connection ~ 9400 5975
Wire Wire Line
	9400 5975 9400 6125
Wire Wire Line
	9750 5750 9750 5975
Wire Wire Line
	9400 5975 9575 5975
Connection ~ 9750 5975
Wire Wire Line
	9750 5975 9925 5975
Wire Wire Line
	9575 5750 9575 5975
Connection ~ 9575 5975
Wire Wire Line
	9575 5975 9750 5975
Wire Wire Line
	9400 5450 9400 5200
Wire Wire Line
	9575 5450 9575 5200
Wire Wire Line
	9750 5450 9750 5200
Wire Wire Line
	9925 5450 9925 5200
Text GLabel 9400 6125 2    50   UnSpc ~ 0
MOT_GND
Text Label 9400 1675 1    40   ~ 0
X-2A
Text Label 9575 1675 1    40   ~ 0
X-2B
Text Label 9750 1675 1    40   ~ 0
X-1A
Text Label 9925 1675 1    40   ~ 0
X-1B
Text Label 9425 3350 1    40   ~ 0
Y-2A
Text Label 9600 3350 1    40   ~ 0
Y-2B
Text Label 9775 3350 1    40   ~ 0
Y-1A
Text Label 9950 3350 1    40   ~ 0
Y-1B
Text Label 9400 5375 1    40   ~ 0
Z-2A
Text Label 9575 5375 1    40   ~ 0
Z-2B
Text Label 9750 5350 1    40   ~ 0
Z-1A
Text Label 9925 5350 1    40   ~ 0
Z-1B
$Comp
L RAMPS-FD:SMF36CA D7
U 1 1
P 7350 1750
F 0 "D7" V 7304 1828 50  0000 L CNN
F 1 "SMF36CA" V 7395 1828 50  0000 L CNN
F 2 "RAMPS-FD:D_SOD-123F" H 7300 1750 50  0001 C CNN
F 3 "" H 7400 1750 50  0001 C CNN
F 4 "LCSC: C353285" H 7300 1750 60  0001 C CNN "Ordering"
F 5 "yes" H 7400 1750 60  0001 C CNN "Fitted"
F 6 "0,02" H 7300 1750 60  0001 C CNN "Price (USD)"
	1    7350 1750
	0    1    1    0   
$EndComp
Wire Wire Line
	6850 1300 7350 1300
Wire Wire Line
	7350 1300 7350 1550
Wire Wire Line
	7350 1950 7350 2300
Wire Wire Line
	7350 2300 6850 2300
Connection ~ 6850 2300
$Comp
L RAMPS-FD:SMF36CA D9
U 1 1
P 7350 4100
F 0 "D9" V 7304 4178 50  0000 L CNN
F 1 "SMF36CA" V 7395 4178 50  0000 L CNN
F 2 "RAMPS-FD:D_SOD-123F" H 7300 4100 50  0001 C CNN
F 3 "" H 7400 4100 50  0001 C CNN
F 4 "LCSC: C353285" H 7300 4100 60  0001 C CNN "Ordering"
F 5 "yes" H 7400 4100 60  0001 C CNN "Fitted"
F 6 "0,02" H 7300 4100 60  0001 C CNN "Price (USD)"
	1    7350 4100
	0    1    1    0   
$EndComp
Wire Wire Line
	7350 3650 7350 3900
Wire Wire Line
	7350 4300 7350 4650
Wire Wire Line
	5950 4650 6850 4650
Connection ~ 6850 4650
Wire Wire Line
	6850 4650 7350 4650
Wire Wire Line
	6200 3650 6850 3650
Wire Wire Line
	7350 3650 6850 3650
$Comp
L RAMPS-FD:SMF36CA D11
U 1 1
P 7250 6275
F 0 "D11" V 7204 6353 50  0000 L CNN
F 1 "SMF36CA" V 7295 6353 50  0000 L CNN
F 2 "RAMPS-FD:D_SOD-123F" H 7200 6275 50  0001 C CNN
F 3 "" H 7300 6275 50  0001 C CNN
F 4 "LCSC: C353285" H 7200 6275 60  0001 C CNN "Ordering"
F 5 "yes" H 7300 6275 60  0001 C CNN "Fitted"
F 6 "0,02" H 7200 6275 60  0001 C CNN "Price (USD)"
	1    7250 6275
	0    1    1    0   
$EndComp
Wire Wire Line
	6750 5900 7250 5900
Wire Wire Line
	7250 5900 7250 6075
Wire Wire Line
	7250 6475 7250 6900
Wire Wire Line
	7250 6900 6750 6900
Connection ~ 6750 6900
$EndSCHEMATC
